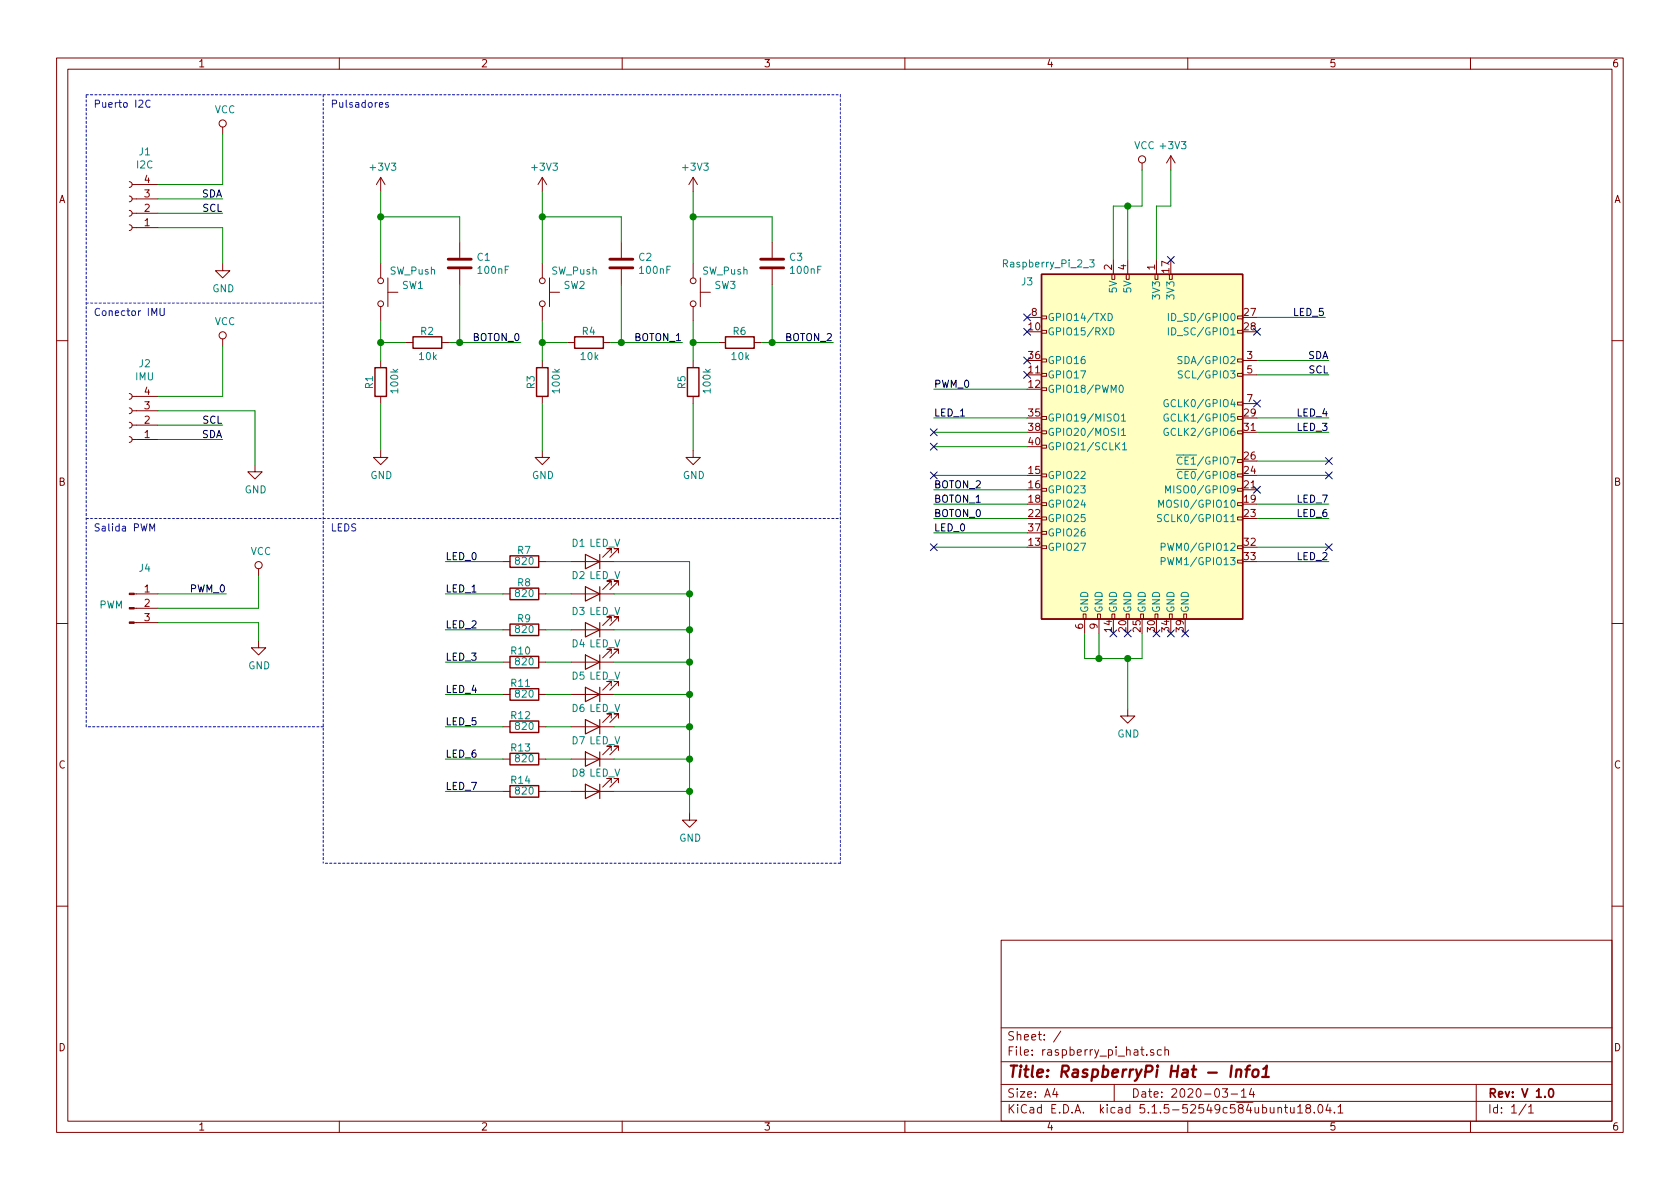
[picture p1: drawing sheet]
EESchema Schematic File Version 4
EELAYER 30 0
EELAYER END
$Descr A4 11693 8268
encoding utf-8
Sheet 1 1
Title "RaspberryPi Hat - Info1"
Date "2020-03-14"
Rev "V 1.0"
Comp ""
Comment1 ""
Comment2 ""
Comment3 ""
Comment4 ""
$EndDescr
$Comp
L Connector:Raspberry_Pi_2_3 J3
U 1 1
P 7950 3100
F 0 "J3" H 7150 4250 50  0000 C CNN
F 1 "Raspberry_Pi_2_3" H 7300 4375 50  0000 C CNN
F 2 "lib_fp:Pin_Header_Straight_2x20" H 7950 3100 50  0001 C CNN
F 3 "https://www.raspberrypi.org/documentation/hardware/raspberrypi/schematics/rpi_SCH_3bplus_1p0_reduced.pdf" H 7950 3100 50  0001 C CNN
	1    7950 3100
	1    0    0    -1  
$EndComp
$Comp
L Switch:SW_Push SW1
U 1 1
P 2650 2025
F 0 "SW1" V 2600 2250 50  0000 C CNN
F 1 "SW_Push" V 2500 2250 50  0000 C CNN
F 2 "Button_Switch_THT:SW_PUSH_6mm" H 2650 2225 50  0001 C CNN
F 3 "~" H 2650 2225 50  0001 C CNN
	1    2650 2025
	0    1    1    0   
$EndComp
Text Label 3625 2375 2    50   ~ 0
BOTON_0
$Comp
L Connector:Conn_01x04_Female J1
U 1 1
P 900 1475
F 0 "J1" H 792 1050 50  0000 C CNN
F 1 "I2C" H 792 1141 50  0000 C CNN
F 2 "Connector_PinHeader_2.54mm:PinHeader_1x04_P2.54mm_Vertical" H 900 1475 50  0001 C CNN
F 3 "~" H 900 1475 50  0001 C CNN
	1    900  1475
	-1   0    0    1   
$EndComp
Wire Wire Line
	1100 1275 1550 1275
Wire Wire Line
	1550 1275 1550 925 
$Comp
L power:VCC #PWR03
U 1 1
P 1550 925
F 0 "#PWR03" H 1550 775 50  0001 C CNN
F 1 "VCC" H 1567 1098 50  0000 C CNN
F 2 "" H 1550 925 50  0001 C CNN
F 3 "" H 1550 925 50  0001 C CNN
	1    1550 925 
	1    0    0    -1  
$EndComp
$Comp
L power:GND #PWR04
U 1 1
P 1550 1825
F 0 "#PWR04" H 1550 1575 50  0001 C CNN
F 1 "GND" H 1555 1652 50  0000 C CNN
F 2 "" H 1550 1825 50  0001 C CNN
F 3 "" H 1550 1825 50  0001 C CNN
	1    1550 1825
	1    0    0    -1  
$EndComp
Wire Wire Line
	1550 1825 1550 1575
Wire Wire Line
	1550 1575 1100 1575
Wire Wire Line
	1100 1475 1550 1475
Wire Wire Line
	1100 1375 1550 1375
Text Label 1550 1375 2    50   ~ 0
SDA
Text Label 1550 1475 2    50   ~ 0
SCL
Wire Wire Line
	8750 2500 9250 2500
Wire Wire Line
	8750 2600 9250 2600
Text Label 9250 2500 2    50   ~ 0
SDA
Text Label 9250 2600 2    50   ~ 0
SCL
Text Label 6500 3600 0    50   ~ 0
BOTON_0
Text Label 6500 3500 0    50   ~ 0
BOTON_1
Wire Wire Line
	6500 3500 7150 3500
Wire Wire Line
	7150 2700 6500 2700
Wire Wire Line
	8750 3800 9250 3800
$Comp
L power:VCC #PWR0101
U 1 1
P 7950 1175
F 0 "#PWR0101" H 7950 1025 50  0001 C CNN
F 1 "VCC" H 7967 1348 50  0000 C CNN
F 2 "" H 7950 1175 50  0001 C CNN
F 3 "" H 7950 1175 50  0001 C CNN
	1    7950 1175
	1    0    0    -1  
$EndComp
Wire Wire Line
	7950 1175 7950 1425
Wire Wire Line
	7950 1425 7850 1425
Wire Wire Line
	7750 1425 7750 1800
Wire Wire Line
	7850 1800 7850 1425
Connection ~ 7850 1425
Wire Wire Line
	7850 1425 7750 1425
Wire Wire Line
	8050 1425 8050 1800
Wire Wire Line
	8050 1425 8150 1425
$Comp
L power:GND #PWR0102
U 1 1
P 7850 4925
F 0 "#PWR0102" H 7850 4675 50  0001 C CNN
F 1 "GND" H 7855 4752 50  0000 C CNN
F 2 "" H 7850 4925 50  0001 C CNN
F 3 "" H 7850 4925 50  0001 C CNN
	1    7850 4925
	1    0    0    -1  
$EndComp
Wire Wire Line
	7550 4575 7550 4400
Connection ~ 7850 4575
Wire Wire Line
	7850 4575 7950 4575
Wire Wire Line
	7950 4400 7950 4575
Wire Wire Line
	7850 4925 7850 4575
Wire Wire Line
	7550 4575 7650 4575
Wire Wire Line
	7650 4400 7650 4575
Connection ~ 7650 4575
NoConn ~ 8750 3400
NoConn ~ 7150 2500
NoConn ~ 7150 2300
NoConn ~ 7150 2200
NoConn ~ 8750 2300
$Comp
L power:+3V3 #PWR0103
U 1 1
P 8150 1175
F 0 "#PWR0103" H 8150 1025 50  0001 C CNN
F 1 "+3V3" H 8165 1348 50  0000 C CNN
F 2 "" H 8150 1175 50  0001 C CNN
F 3 "" H 8150 1175 50  0001 C CNN
	1    8150 1175
	1    0    0    -1  
$EndComp
Wire Wire Line
	8150 1175 8150 1425
$Comp
L power:+3V3 #PWR0104
U 1 1
P 2650 1325
F 0 "#PWR0104" H 2650 1175 50  0001 C CNN
F 1 "+3V3" H 2665 1498 50  0000 C CNN
F 2 "" H 2650 1325 50  0001 C CNN
F 3 "" H 2650 1325 50  0001 C CNN
	1    2650 1325
	1    0    0    -1  
$EndComp
Wire Wire Line
	8750 3200 9250 3200
Wire Wire Line
	8750 3300 9250 3300
NoConn ~ 7150 2600
Wire Wire Line
	8750 3900 9250 3900
$Comp
L Device:LED D1
U 1 1
P 4125 3900
F 0 "D1" H 4275 3775 50  0000 R CNN
F 1 "LED_V" H 4150 3775 50  0000 R CNN
F 2 "LED_THT:LED_D5.0mm" H 4125 3900 50  0001 C CNN
F 3 "~" H 4125 3900 50  0001 C CNN
	1    4125 3900
	-1   0    0    1   
$EndComp
$Comp
L Device:R R7
U 1 1
P 3650 3900
F 0 "R7" V 3725 3850 50  0000 L CNN
F 1 "820" V 3650 3825 50  0000 L CNN
F 2 "Resistor_THT:R_BIG_Axial_DIN0207" V 3580 3900 50  0001 C CNN
F 3 "~" H 3650 3900 50  0001 C CNN
	1    3650 3900
	0    -1   -1   0   
$EndComp
Wire Wire Line
	3800 3900 3975 3900
Text Label 3100 3900 0    50   ~ 0
LED_0
Wire Wire Line
	3100 3900 3500 3900
$Comp
L Device:LED D2
U 1 1
P 4125 4125
F 0 "D2" H 4275 4000 50  0000 R CNN
F 1 "LED_V" H 4150 4000 50  0000 R CNN
F 2 "LED_THT:LED_D5.0mm" H 4125 4125 50  0001 C CNN
F 3 "~" H 4125 4125 50  0001 C CNN
	1    4125 4125
	-1   0    0    1   
$EndComp
$Comp
L Device:R R8
U 1 1
P 3650 4125
F 0 "R8" V 3725 4075 50  0000 L CNN
F 1 "820" V 3650 4050 50  0000 L CNN
F 2 "Resistor_THT:R_BIG_Axial_DIN0207" V 3580 4125 50  0001 C CNN
F 3 "~" H 3650 4125 50  0001 C CNN
	1    3650 4125
	0    -1   -1   0   
$EndComp
Wire Wire Line
	3800 4125 3975 4125
Text Label 3100 4125 0    50   ~ 0
LED_1
Wire Wire Line
	3100 4125 3500 4125
$Comp
L Device:LED D3
U 1 1
P 4125 4375
F 0 "D3" H 4275 4250 50  0000 R CNN
F 1 "LED_V" H 4150 4250 50  0000 R CNN
F 2 "LED_THT:LED_D5.0mm" H 4125 4375 50  0001 C CNN
F 3 "~" H 4125 4375 50  0001 C CNN
	1    4125 4375
	-1   0    0    1   
$EndComp
$Comp
L Device:R R9
U 1 1
P 3650 4375
F 0 "R9" V 3725 4325 50  0000 L CNN
F 1 "820" V 3650 4300 50  0000 L CNN
F 2 "Resistor_THT:R_BIG_Axial_DIN0207" V 3580 4375 50  0001 C CNN
F 3 "~" H 3650 4375 50  0001 C CNN
	1    3650 4375
	0    -1   -1   0   
$EndComp
Wire Wire Line
	3800 4375 3975 4375
Text Label 3100 4375 0    50   ~ 0
LED_2
Wire Wire Line
	3100 4375 3500 4375
$Comp
L Device:LED D4
U 1 1
P 4125 4600
F 0 "D4" H 4275 4475 50  0000 R CNN
F 1 "LED_V" H 4150 4475 50  0000 R CNN
F 2 "LED_THT:LED_D5.0mm" H 4125 4600 50  0001 C CNN
F 3 "~" H 4125 4600 50  0001 C CNN
	1    4125 4600
	-1   0    0    1   
$EndComp
$Comp
L Device:R R10
U 1 1
P 3650 4600
F 0 "R10" V 3725 4550 50  0000 L CNN
F 1 "820" V 3650 4525 50  0000 L CNN
F 2 "Resistor_THT:R_BIG_Axial_DIN0207" V 3580 4600 50  0001 C CNN
F 3 "~" H 3650 4600 50  0001 C CNN
	1    3650 4600
	0    -1   -1   0   
$EndComp
Wire Wire Line
	3800 4600 3975 4600
Text Label 3100 4600 0    50   ~ 0
LED_3
Wire Wire Line
	3100 4600 3500 4600
$Comp
L Device:LED D5
U 1 1
P 4125 4825
F 0 "D5" H 4275 4700 50  0000 R CNN
F 1 "LED_V" H 4150 4700 50  0000 R CNN
F 2 "LED_THT:LED_D5.0mm" H 4125 4825 50  0001 C CNN
F 3 "~" H 4125 4825 50  0001 C CNN
	1    4125 4825
	-1   0    0    1   
$EndComp
$Comp
L Device:R R11
U 1 1
P 3650 4825
F 0 "R11" V 3725 4775 50  0000 L CNN
F 1 "820" V 3650 4750 50  0000 L CNN
F 2 "Resistor_THT:R_BIG_Axial_DIN0207" V 3580 4825 50  0001 C CNN
F 3 "~" H 3650 4825 50  0001 C CNN
	1    3650 4825
	0    -1   -1   0   
$EndComp
Wire Wire Line
	3800 4825 3975 4825
Text Label 3100 4825 0    50   ~ 0
LED_4
Wire Wire Line
	3100 4825 3500 4825
$Comp
L Device:LED D6
U 1 1
P 4125 5050
F 0 "D6" H 4275 4925 50  0000 R CNN
F 1 "LED_V" H 4150 4925 50  0000 R CNN
F 2 "LED_THT:LED_D5.0mm" H 4125 5050 50  0001 C CNN
F 3 "~" H 4125 5050 50  0001 C CNN
	1    4125 5050
	-1   0    0    1   
$EndComp
$Comp
L Device:R R12
U 1 1
P 3650 5050
F 0 "R12" V 3725 5000 50  0000 L CNN
F 1 "820" V 3650 4975 50  0000 L CNN
F 2 "Resistor_THT:R_BIG_Axial_DIN0207" V 3580 5050 50  0001 C CNN
F 3 "~" H 3650 5050 50  0001 C CNN
	1    3650 5050
	0    -1   -1   0   
$EndComp
Wire Wire Line
	3800 5050 3975 5050
Text Label 3100 5050 0    50   ~ 0
LED_5
Wire Wire Line
	3100 5050 3500 5050
$Comp
L Device:LED D7
U 1 1
P 4125 5275
F 0 "D7" H 4275 5150 50  0000 R CNN
F 1 "LED_V" H 4150 5150 50  0000 R CNN
F 2 "LED_THT:LED_D5.0mm" H 4125 5275 50  0001 C CNN
F 3 "~" H 4125 5275 50  0001 C CNN
	1    4125 5275
	-1   0    0    1   
$EndComp
$Comp
L Device:R R13
U 1 1
P 3650 5275
F 0 "R13" V 3725 5225 50  0000 L CNN
F 1 "820" V 3650 5200 50  0000 L CNN
F 2 "Resistor_THT:R_BIG_Axial_DIN0207" V 3580 5275 50  0001 C CNN
F 3 "~" H 3650 5275 50  0001 C CNN
	1    3650 5275
	0    -1   -1   0   
$EndComp
Wire Wire Line
	3800 5275 3975 5275
Text Label 3100 5275 0    50   ~ 0
LED_6
Wire Wire Line
	3100 5275 3500 5275
$Comp
L Device:LED D8
U 1 1
P 4125 5500
F 0 "D8" H 4275 5375 50  0000 R CNN
F 1 "LED_V" H 4150 5375 50  0000 R CNN
F 2 "LED_THT:LED_D5.0mm" H 4125 5500 50  0001 C CNN
F 3 "~" H 4125 5500 50  0001 C CNN
	1    4125 5500
	-1   0    0    1   
$EndComp
$Comp
L Device:R R14
U 1 1
P 3650 5500
F 0 "R14" V 3725 5450 50  0000 L CNN
F 1 "820" V 3650 5425 50  0000 L CNN
F 2 "Resistor_THT:R_BIG_Axial_DIN0207" V 3580 5500 50  0001 C CNN
F 3 "~" H 3650 5500 50  0001 C CNN
	1    3650 5500
	0    -1   -1   0   
$EndComp
Wire Wire Line
	3800 5500 3975 5500
Text Label 3100 5500 0    50   ~ 0
LED_7
Wire Wire Line
	3100 5500 3500 5500
$Comp
L power:GND #PWR0105
U 1 1
P 4800 5650
F 0 "#PWR0105" H 4800 5400 50  0001 C CNN
F 1 "GND" H 4805 5477 50  0000 C CNN
F 2 "" H 4800 5650 50  0001 C CNN
F 3 "" H 4800 5650 50  0001 C CNN
	1    4800 5650
	1    0    0    -1  
$EndComp
Wire Wire Line
	4800 5650 4800 5500
Wire Wire Line
	4275 3900 4800 3900
Wire Wire Line
	4275 4125 4800 4125
Connection ~ 4800 4125
Wire Wire Line
	4800 4125 4800 3900
Wire Wire Line
	4275 4375 4800 4375
Connection ~ 4800 4375
Wire Wire Line
	4800 4375 4800 4125
Wire Wire Line
	4275 4600 4800 4600
Connection ~ 4800 4600
Wire Wire Line
	4800 4600 4800 4375
Wire Wire Line
	4275 4825 4800 4825
Connection ~ 4800 4825
Wire Wire Line
	4800 4825 4800 4600
Wire Wire Line
	4275 5050 4800 5050
Connection ~ 4800 5050
Wire Wire Line
	4800 5050 4800 4825
Wire Wire Line
	4275 5275 4800 5275
Connection ~ 4800 5275
Wire Wire Line
	4800 5275 4800 5050
Wire Wire Line
	4275 5500 4800 5500
Connection ~ 4800 5500
Wire Wire Line
	4800 5500 4800 5275
Wire Wire Line
	7150 2900 6500 2900
Wire Wire Line
	6500 3000 7150 3000
Wire Wire Line
	6500 3100 7150 3100
Wire Wire Line
	6500 3300 7150 3300
Wire Wire Line
	6500 3400 7150 3400
Wire Wire Line
	6500 3600 7150 3600
Wire Wire Line
	6500 3700 7150 3700
Wire Wire Line
	6500 3800 7150 3800
Text Label 6500 3700 0    50   ~ 0
LED_0
Text Label 6500 2900 0    50   ~ 0
LED_1
Text Label 9250 3900 2    50   ~ 0
LED_2
Wire Wire Line
	9250 3000 8750 3000
Wire Wire Line
	9250 2900 8750 2900
Text Label 9250 3000 2    50   ~ 0
LED_3
Text Label 9250 2900 2    50   ~ 0
LED_4
Text Label 9225 2200 2    50   ~ 0
LED_5
Wire Wire Line
	9225 2200 8750 2200
Wire Wire Line
	9250 3500 8750 3500
Wire Wire Line
	9250 3600 8750 3600
Text Label 9250 3600 2    50   ~ 0
LED_6
Text Label 9250 3500 2    50   ~ 0
LED_7
Text Label 6500 3400 0    50   ~ 0
BOTON_2
Wire Wire Line
	2650 1325 2650 1500
$Comp
L Device:R R2
U 1 1
P 2975 2375
F 0 "R2" V 3050 2325 50  0000 L CNN
F 1 "10k" V 2875 2300 50  0000 L CNN
F 2 "Resistor_THT:R_BIG_Axial_DIN0207" V 2905 2375 50  0001 C CNN
F 3 "~" H 2975 2375 50  0001 C CNN
	1    2975 2375
	0    -1   -1   0   
$EndComp
$Comp
L Device:R R1
U 1 1
P 2650 2650
F 0 "R1" V 2725 2600 50  0000 L CNN
F 1 "100k" V 2550 2550 50  0000 L CNN
F 2 "Resistor_THT:R_BIG_Axial_DIN0207" V 2580 2650 50  0001 C CNN
F 3 "~" H 2650 2650 50  0001 C CNN
	1    2650 2650
	-1   0    0    1   
$EndComp
Wire Wire Line
	2650 2500 2650 2375
Wire Wire Line
	2825 2375 2650 2375
Connection ~ 2650 2375
Wire Wire Line
	2650 2375 2650 2225
Wire Wire Line
	2650 2800 2650 3125
$Comp
L power:GND #PWR0106
U 1 1
P 2650 3125
F 0 "#PWR0106" H 2650 2875 50  0001 C CNN
F 1 "GND" H 2655 2952 50  0000 C CNN
F 2 "" H 2650 3125 50  0001 C CNN
F 3 "" H 2650 3125 50  0001 C CNN
	1    2650 3125
	1    0    0    -1  
$EndComp
Wire Wire Line
	3125 2375 3200 2375
$Comp
L Device:C C1
U 1 1
P 3200 1825
F 0 "C1" H 3315 1871 50  0000 L CNN
F 1 "100nF" H 3315 1780 50  0000 L CNN
F 2 "capacitors:cnp_6mm_disc" H 3238 1675 50  0001 C CNN
F 3 "~" H 3200 1825 50  0001 C CNN
	1    3200 1825
	1    0    0    -1  
$EndComp
Wire Wire Line
	3200 1675 3200 1500
Wire Wire Line
	3200 1500 2650 1500
Connection ~ 2650 1500
Wire Wire Line
	2650 1500 2650 1825
Wire Wire Line
	3200 1975 3200 2375
Connection ~ 3200 2375
Wire Wire Line
	3200 2375 3625 2375
$Comp
L Switch:SW_Push SW2
U 1 1
P 3775 2025
F 0 "SW2" V 3725 2250 50  0000 C CNN
F 1 "SW_Push" V 3625 2250 50  0000 C CNN
F 2 "Button_Switch_THT:SW_PUSH_6mm" H 3775 2225 50  0001 C CNN
F 3 "~" H 3775 2225 50  0001 C CNN
	1    3775 2025
	0    1    1    0   
$EndComp
Text Label 4750 2375 2    50   ~ 0
BOTON_1
$Comp
L power:+3V3 #PWR0107
U 1 1
P 3775 1325
F 0 "#PWR0107" H 3775 1175 50  0001 C CNN
F 1 "+3V3" H 3790 1498 50  0000 C CNN
F 2 "" H 3775 1325 50  0001 C CNN
F 3 "" H 3775 1325 50  0001 C CNN
	1    3775 1325
	1    0    0    -1  
$EndComp
Wire Wire Line
	3775 1325 3775 1500
$Comp
L Device:R R4
U 1 1
P 4100 2375
F 0 "R4" V 4175 2325 50  0000 L CNN
F 1 "10k" V 4000 2300 50  0000 L CNN
F 2 "Resistor_THT:R_BIG_Axial_DIN0207" V 4030 2375 50  0001 C CNN
F 3 "~" H 4100 2375 50  0001 C CNN
	1    4100 2375
	0    -1   -1   0   
$EndComp
$Comp
L Device:R R3
U 1 1
P 3775 2650
F 0 "R3" V 3850 2600 50  0000 L CNN
F 1 "100k" V 3675 2550 50  0000 L CNN
F 2 "Resistor_THT:R_BIG_Axial_DIN0207" V 3705 2650 50  0001 C CNN
F 3 "~" H 3775 2650 50  0001 C CNN
	1    3775 2650
	-1   0    0    1   
$EndComp
Wire Wire Line
	3775 2500 3775 2375
Wire Wire Line
	3950 2375 3775 2375
Connection ~ 3775 2375
Wire Wire Line
	3775 2375 3775 2225
Wire Wire Line
	3775 2800 3775 3125
$Comp
L power:GND #PWR0108
U 1 1
P 3775 3125
F 0 "#PWR0108" H 3775 2875 50  0001 C CNN
F 1 "GND" H 3780 2952 50  0000 C CNN
F 2 "" H 3775 3125 50  0001 C CNN
F 3 "" H 3775 3125 50  0001 C CNN
	1    3775 3125
	1    0    0    -1  
$EndComp
Wire Wire Line
	4250 2375 4325 2375
$Comp
L Device:C C2
U 1 1
P 4325 1825
F 0 "C2" H 4440 1871 50  0000 L CNN
F 1 "100nF" H 4440 1780 50  0000 L CNN
F 2 "capacitors:cnp_6mm_disc" H 4363 1675 50  0001 C CNN
F 3 "~" H 4325 1825 50  0001 C CNN
	1    4325 1825
	1    0    0    -1  
$EndComp
Wire Wire Line
	4325 1675 4325 1500
Wire Wire Line
	4325 1500 3775 1500
Connection ~ 3775 1500
Wire Wire Line
	3775 1500 3775 1825
Wire Wire Line
	4325 1975 4325 2375
Connection ~ 4325 2375
Wire Wire Line
	4325 2375 4750 2375
$Comp
L Switch:SW_Push SW3
U 1 1
P 4825 2025
F 0 "SW3" V 4775 2250 50  0000 C CNN
F 1 "SW_Push" V 4675 2250 50  0000 C CNN
F 2 "Button_Switch_THT:SW_PUSH_6mm" H 4825 2225 50  0001 C CNN
F 3 "~" H 4825 2225 50  0001 C CNN
	1    4825 2025
	0    1    1    0   
$EndComp
Text Label 5800 2375 2    50   ~ 0
BOTON_2
$Comp
L power:+3V3 #PWR0109
U 1 1
P 4825 1325
F 0 "#PWR0109" H 4825 1175 50  0001 C CNN
F 1 "+3V3" H 4840 1498 50  0000 C CNN
F 2 "" H 4825 1325 50  0001 C CNN
F 3 "" H 4825 1325 50  0001 C CNN
	1    4825 1325
	1    0    0    -1  
$EndComp
Wire Wire Line
	4825 1325 4825 1500
$Comp
L Device:R R6
U 1 1
P 5150 2375
F 0 "R6" V 5225 2325 50  0000 L CNN
F 1 "10k" V 5050 2300 50  0000 L CNN
F 2 "Resistor_THT:R_BIG_Axial_DIN0207" V 5080 2375 50  0001 C CNN
F 3 "~" H 5150 2375 50  0001 C CNN
	1    5150 2375
	0    -1   -1   0   
$EndComp
$Comp
L Device:R R5
U 1 1
P 4825 2650
F 0 "R5" V 4900 2600 50  0000 L CNN
F 1 "100k" V 4725 2550 50  0000 L CNN
F 2 "Resistor_THT:R_BIG_Axial_DIN0207" V 4755 2650 50  0001 C CNN
F 3 "~" H 4825 2650 50  0001 C CNN
	1    4825 2650
	-1   0    0    1   
$EndComp
Wire Wire Line
	4825 2500 4825 2375
Wire Wire Line
	5000 2375 4825 2375
Connection ~ 4825 2375
Wire Wire Line
	4825 2375 4825 2225
Wire Wire Line
	4825 2800 4825 3125
$Comp
L power:GND #PWR0110
U 1 1
P 4825 3125
F 0 "#PWR0110" H 4825 2875 50  0001 C CNN
F 1 "GND" H 4830 2952 50  0000 C CNN
F 2 "" H 4825 3125 50  0001 C CNN
F 3 "" H 4825 3125 50  0001 C CNN
	1    4825 3125
	1    0    0    -1  
$EndComp
Wire Wire Line
	5300 2375 5375 2375
$Comp
L Device:C C3
U 1 1
P 5375 1825
F 0 "C3" H 5490 1871 50  0000 L CNN
F 1 "100nF" H 5490 1780 50  0000 L CNN
F 2 "capacitors:cnp_6mm_disc" H 5413 1675 50  0001 C CNN
F 3 "~" H 5375 1825 50  0001 C CNN
	1    5375 1825
	1    0    0    -1  
$EndComp
Wire Wire Line
	5375 1675 5375 1500
Wire Wire Line
	5375 1500 4825 1500
Connection ~ 4825 1500
Wire Wire Line
	4825 1500 4825 1825
Wire Wire Line
	5375 1975 5375 2375
Connection ~ 5375 2375
Wire Wire Line
	5375 2375 5800 2375
$Comp
L Connector:Conn_01x04_Female J2
U 1 1
P 900 2950
F 0 "J2" H 792 2525 50  0000 C CNN
F 1 "IMU" H 792 2616 50  0000 C CNN
F 2 "Connector_PinHeader_2.54mm:PinHeader_1x04_P2.54mm_Vertical" H 900 2950 50  0001 C CNN
F 3 "~" H 900 2950 50  0001 C CNN
	1    900  2950
	-1   0    0    1   
$EndComp
Wire Wire Line
	1100 2750 1550 2750
Wire Wire Line
	1550 2750 1550 2400
$Comp
L power:VCC #PWR0111
U 1 1
P 1550 2400
F 0 "#PWR0111" H 1550 2250 50  0001 C CNN
F 1 "VCC" H 1567 2573 50  0000 C CNN
F 2 "" H 1550 2400 50  0001 C CNN
F 3 "" H 1550 2400 50  0001 C CNN
	1    1550 2400
	1    0    0    -1  
$EndComp
$Comp
L power:GND #PWR0112
U 1 1
P 1775 3225
F 0 "#PWR0112" H 1775 2975 50  0001 C CNN
F 1 "GND" H 1780 3052 50  0000 C CNN
F 2 "" H 1775 3225 50  0001 C CNN
F 3 "" H 1775 3225 50  0001 C CNN
	1    1775 3225
	1    0    0    -1  
$EndComp
Wire Wire Line
	1550 3050 1100 3050
Wire Wire Line
	1100 2950 1550 2950
Text Label 1550 3050 2    50   ~ 0
SDA
Text Label 1550 2950 2    50   ~ 0
SCL
Wire Wire Line
	1775 2850 1775 3225
Wire Wire Line
	1100 2850 1775 2850
NoConn ~ 8750 2800
NoConn ~ 9250 3200
NoConn ~ 9250 3300
NoConn ~ 9250 3800
NoConn ~ 6500 3000
NoConn ~ 6500 3100
NoConn ~ 6500 3800
Wire Wire Line
	7650 4575 7850 4575
NoConn ~ 8150 4400
NoConn ~ 8050 4400
NoConn ~ 7850 4400
NoConn ~ 7750 4400
NoConn ~ 8250 4400
NoConn ~ 8150 1800
Text Label 6500 2700 0    50   ~ 0
PWM_0
$Comp
L Connector:Conn_01x03_Male J4
U 1 1
P 900 4225
F 0 "J4" H 1008 4506 50  0000 C CNN
F 1 "PWM" H 775 4250 50  0000 C CNN
F 2 "Connector_PinHeader_2.54mm:PinHeader_1x03_P2.54mm_Horizontal" H 900 4225 50  0001 C CNN
F 3 "~" H 900 4225 50  0001 C CNN
	1    900  4225
	1    0    0    -1  
$EndComp
Wire Wire Line
	1575 4125 1100 4125
Text Label 1575 4125 2    50   ~ 0
PWM_0
$Comp
L power:VCC #PWR01
U 1 1
P 1800 4000
F 0 "#PWR01" H 1800 3850 50  0001 C CNN
F 1 "VCC" H 1817 4173 50  0000 C CNN
F 2 "" H 1800 4000 50  0001 C CNN
F 3 "" H 1800 4000 50  0001 C CNN
	1    1800 4000
	1    0    0    -1  
$EndComp
Wire Wire Line
	1800 4000 1800 4225
Wire Wire Line
	1100 4225 1800 4225
$Comp
L power:GND #PWR02
U 1 1
P 1800 4450
F 0 "#PWR02" H 1800 4200 50  0001 C CNN
F 1 "GND" H 1805 4277 50  0000 C CNN
F 2 "" H 1800 4450 50  0001 C CNN
F 3 "" H 1800 4450 50  0001 C CNN
	1    1800 4450
	1    0    0    -1  
$EndComp
Wire Wire Line
	1800 4450 1800 4325
Wire Wire Line
	1100 4325 1800 4325
Wire Notes Line
	2250 5050 600  5050
Wire Notes Line
	600  5050 600  650 
Wire Notes Line
	600  2100 2250 2100
Text Notes 650  750  0    50   ~ 0
Puerto I2C
Text Notes 650  2200 0    50   ~ 0
Conector IMU
Text Notes 650  3700 0    50   ~ 0
Salida PWM
Wire Notes Line
	600  650  5850 650 
Wire Notes Line
	600  3600 5850 3600
Wire Notes Line
	5850 6000 2250 6000
Wire Notes Line
	2250 650  2250 6000
Wire Notes Line
	5850 650  5850 6000
Text Notes 2300 3700 0    50   ~ 0
LEDS
Text Notes 2300 750  0    50   ~ 0
Pulsadores
NoConn ~ 6500 3300
$EndSCHEMATC
